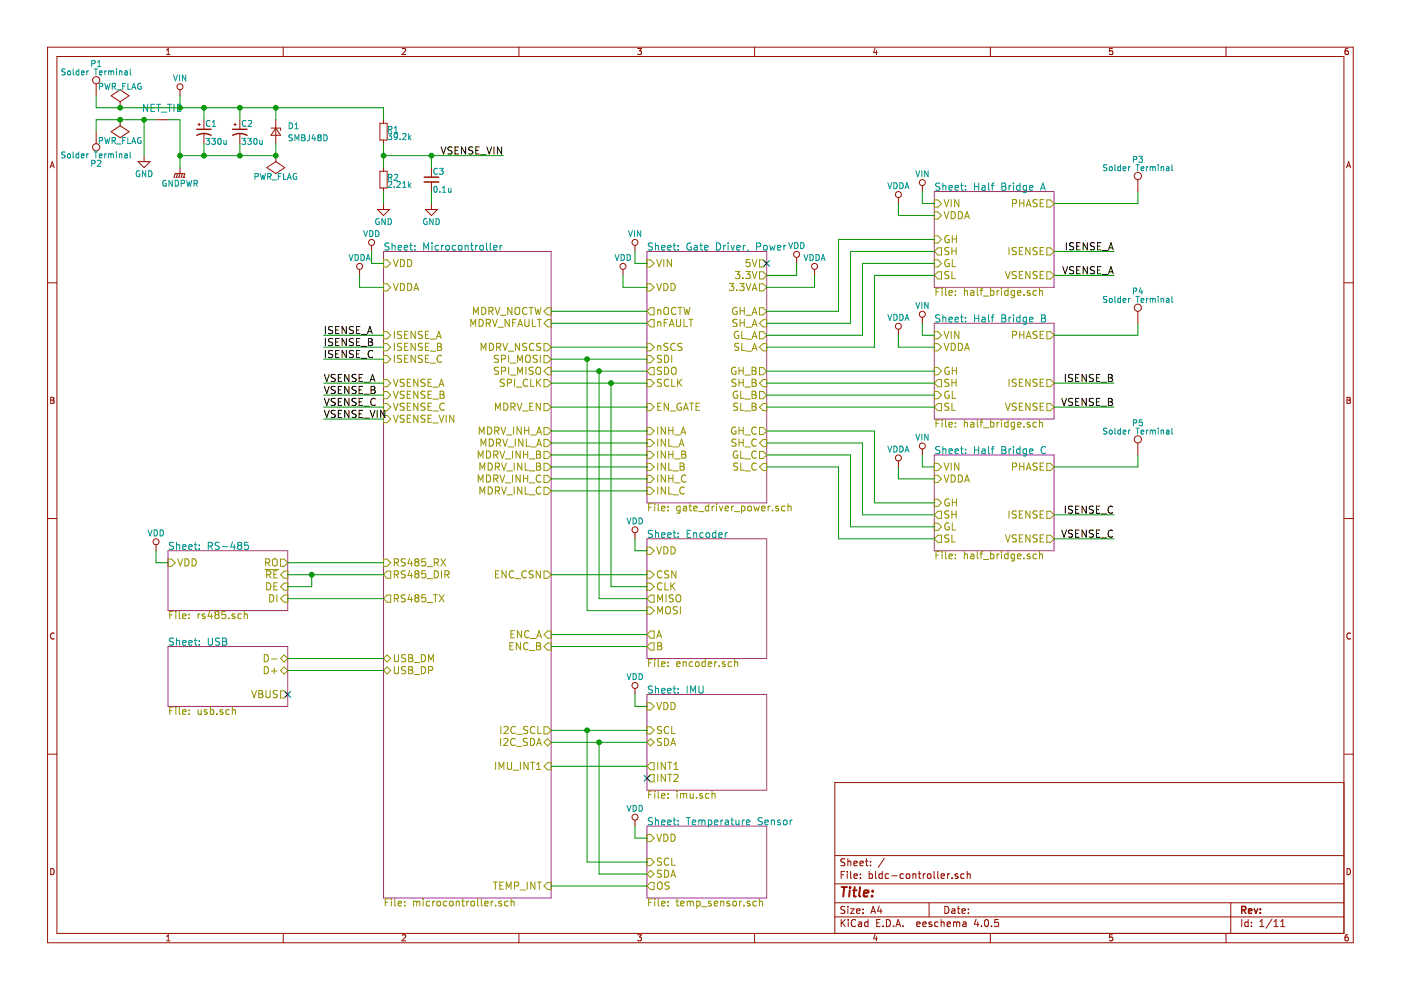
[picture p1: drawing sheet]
EESchema Schematic File Version 2
LIBS:bldc-controller
LIBS:power
LIBS:device
LIBS:transistors
LIBS:conn
LIBS:linear
LIBS:regul
LIBS:74xx
LIBS:cmos4000
LIBS:adc-dac
LIBS:memory
LIBS:xilinx
LIBS:microcontrollers
LIBS:dsp
LIBS:analog_switches
LIBS:motorola
LIBS:texas
LIBS:intel
LIBS:audio
LIBS:interface
LIBS:digital-audio
LIBS:philips
LIBS:display
LIBS:cypress
LIBS:siliconi
LIBS:opto
LIBS:atmel
LIBS:contrib
LIBS:valves
LIBS:stepper-driver
LIBS:bldc-controller-cache
EELAYER 25 0
EELAYER END
$Descr A4 11693 8268
encoding utf-8
Sheet 1 11
Title ""
Date ""
Rev ""
Comp ""
Comment1 ""
Comment2 ""
Comment3 ""
Comment4 ""
$EndDescr
$Sheet
S 5400 2100 1000 2100
U 596D5DB2
F0 "Gate Driver, Power" 60
F1 "gate_driver_power.sch" 60
F2 "VDD" I L 5400 2400 60 
F3 "nOCTW" O L 5400 2600 60 
F4 "nFAULT" O L 5400 2700 60 
F5 "nSCS" I L 5400 2900 60 
F6 "SDI" I L 5400 3000 60 
F7 "SDO" O L 5400 3100 60 
F8 "SCLK" I L 5400 3200 60 
F9 "EN_GATE" I L 5400 3400 60 
F10 "INH_A" I L 5400 3600 60 
F11 "INL_A" I L 5400 3700 60 
F12 "INH_B" I L 5400 3800 60 
F13 "INL_B" I L 5400 3900 60 
F14 "INH_C" I L 5400 4000 60 
F15 "INL_C" I L 5400 4100 60 
F16 "VIN" I L 5400 2200 60 
F17 "5V" O R 6400 2200 60 
F18 "GH_A" O R 6400 2600 60 
F19 "SH_A" I R 6400 2700 60 
F20 "GL_A" O R 6400 2800 60 
F21 "SL_A" I R 6400 2900 60 
F22 "GH_B" O R 6400 3100 60 
F23 "SH_B" I R 6400 3200 60 
F24 "GL_B" O R 6400 3300 60 
F25 "SL_B" I R 6400 3400 60 
F26 "GH_C" O R 6400 3600 60 
F27 "SH_C" I R 6400 3700 60 
F28 "GL_C" O R 6400 3800 60 
F29 "SL_C" I R 6400 3900 60 
F30 "3.3V" O R 6400 2300 60 
F31 "3.3VA" O R 6400 2400 60 
$EndSheet
$Sheet
S 7800 1600 1000 800 
U 597072F8
F0 "Half Bridge A" 60
F1 "half_bridge.sch" 60
F2 "VIN" I L 7800 1700 60 
F3 "GH" I L 7800 2000 60 
F4 "GL" I L 7800 2200 60 
F5 "SH" O L 7800 2100 60 
F6 "SL" O L 7800 2300 60 
F7 "PHASE" O R 8800 1700 60 
F8 "VSENSE" O R 8800 2300 60 
F9 "VDDA" I L 7800 1800 60 
F10 "ISENSE" O R 8800 2100 60 
$EndSheet
$Comp
L VIN #PWR01
U 1 1
P 7700 1600
F 0 "#PWR01" H 7700 1450 50  0001 C CNN
F 1 "VIN" H 7700 1750 50  0000 C CNN
F 2 "" H 7700 1600 50  0000 C CNN
F 3 "" H 7700 1600 50  0000 C CNN
	1    7700 1600
	1    0    0    -1  
$EndComp
$Comp
L VIN #PWR02
U 1 1
P 5300 2100
F 0 "#PWR02" H 5300 1950 50  0001 C CNN
F 1 "VIN" H 5300 2250 50  0000 C CNN
F 2 "" H 5300 2100 50  0000 C CNN
F 3 "" H 5300 2100 50  0000 C CNN
	1    5300 2100
	1    0    0    -1  
$EndComp
Text Label 9300 2300 2    60   ~ 0
VSENSE_A
$Comp
L CP1_Small C1
U 1 1
P 1700 1100
F 0 "C1" H 1710 1170 50  0000 L CNN
F 1 "330u" H 1710 1020 50  0000 L CNN
F 2 "bldc-controller:C_Radial_D10_L26.5_P5_Horizontal" H 1700 1100 50  0001 C CNN
F 3 "" H 1700 1100 50  0000 C CNN
F 4 "United Chemi-Con" H 1700 1100 60  0001 C CNN "MFR_NAME"
F 5 "EKZN630ELL331MJ25S" H 1700 1100 60  0001 C CNN "MFR_PN"
F 6 "63V" H 1700 1100 60  0001 C CNN "Voltage"
	1    1700 1100
	1    0    0    -1  
$EndComp
$Comp
L VIN #PWR03
U 1 1
P 1500 800
F 0 "#PWR03" H 1500 650 50  0001 C CNN
F 1 "VIN" H 1500 950 50  0000 C CNN
F 2 "" H 1500 800 50  0000 C CNN
F 3 "" H 1500 800 50  0000 C CNN
	1    1500 800 
	1    0    0    -1  
$EndComp
$Comp
L D_Zener_Small D1
U 1 1
P 2300 1100
F 0 "D1" V 2250 1200 50  0000 L CNN
F 1 "SMBJ48D" V 2350 1200 50  0000 L CNN
F 2 "bldc-controller:DO-214AA" V 2300 1100 50  0001 C CNN
F 3 "" V 2300 1100 50  0000 C CNN
F 4 "Vishay" H 2300 1100 60  0001 C CNN "MFR_NAME"
F 5 "SMBJ48D-M3/H" H 2300 1100 60  0001 C CNN "MFR_PN"
F 6 "Mouser" H 2300 1100 60  0001 C CNN "DIST_NAME"
F 7 "78-SMBJ48D-M3H" H 2300 1100 60  0001 C CNN "DIST_PN"
	1    2300 1100
	0    1    1    0   
$EndComp
$Comp
L R_Small R1
U 1 1
P 3200 1100
F 0 "R1" H 3230 1120 50  0000 L CNN
F 1 "39.2k" H 3230 1060 50  0000 L CNN
F 2 "bldc-controller:R_0603_IPC_NOMINAL" H 3200 1100 50  0001 C CNN
F 3 "" H 3200 1100 50  0000 C CNN
F 4 "1%" H 3200 1100 60  0001 C CNN "Tolerance"
	1    3200 1100
	1    0    0    -1  
$EndComp
$Comp
L R_Small R2
U 1 1
P 3200 1500
F 0 "R2" H 3230 1520 50  0000 L CNN
F 1 "2.21k" H 3230 1460 50  0000 L CNN
F 2 "bldc-controller:R_0603_IPC_NOMINAL" H 3200 1500 50  0001 C CNN
F 3 "" H 3200 1500 50  0000 C CNN
F 4 "1%" H 3200 1500 60  0001 C CNN "Tolerance"
	1    3200 1500
	1    0    0    -1  
$EndComp
$Comp
L GND #PWR04
U 1 1
P 3200 1700
F 0 "#PWR04" H 3200 1450 50  0001 C CNN
F 1 "GND" H 3200 1550 50  0000 C CNN
F 2 "" H 3200 1700 50  0000 C CNN
F 3 "" H 3200 1700 50  0000 C CNN
	1    3200 1700
	1    0    0    -1  
$EndComp
$Comp
L C_Small C3
U 1 1
P 3600 1500
F 0 "C3" H 3610 1570 50  0000 L CNN
F 1 "0.1u" H 3610 1420 50  0000 L CNN
F 2 "bldc-controller:C_0603_IPC_NOMINAL" H 3600 1500 50  0001 C CNN
F 3 "" H 3600 1500 50  0000 C CNN
	1    3600 1500
	1    0    0    -1  
$EndComp
$Comp
L GND #PWR05
U 1 1
P 3600 1700
F 0 "#PWR05" H 3600 1450 50  0001 C CNN
F 1 "GND" H 3600 1550 50  0000 C CNN
F 2 "" H 3600 1700 50  0000 C CNN
F 3 "" H 3600 1700 50  0000 C CNN
	1    3600 1700
	1    0    0    -1  
$EndComp
Text Label 4200 1300 2    60   ~ 0
VSENSE_VIN
$Sheet
S 7800 2700 1000 800 
U 5973D9F2
F0 "Half Bridge B" 60
F1 "half_bridge.sch" 60
F2 "VIN" I L 7800 2800 60 
F3 "GH" I L 7800 3100 60 
F4 "GL" I L 7800 3300 60 
F5 "SH" O L 7800 3200 60 
F6 "SL" O L 7800 3400 60 
F7 "PHASE" O R 8800 2800 60 
F8 "VSENSE" O R 8800 3400 60 
F9 "VDDA" I L 7800 2900 60 
F10 "ISENSE" O R 8800 3200 60 
$EndSheet
$Comp
L VIN #PWR06
U 1 1
P 7700 2700
F 0 "#PWR06" H 7700 2550 50  0001 C CNN
F 1 "VIN" H 7700 2850 50  0000 C CNN
F 2 "" H 7700 2700 50  0000 C CNN
F 3 "" H 7700 2700 50  0000 C CNN
	1    7700 2700
	1    0    0    -1  
$EndComp
Text Label 9300 3400 2    60   ~ 0
VSENSE_B
$Sheet
S 7800 3800 1000 800 
U 5973E575
F0 "Half Bridge C" 60
F1 "half_bridge.sch" 60
F2 "VIN" I L 7800 3900 60 
F3 "GH" I L 7800 4200 60 
F4 "GL" I L 7800 4400 60 
F5 "SH" O L 7800 4300 60 
F6 "SL" O L 7800 4500 60 
F7 "PHASE" O R 8800 3900 60 
F8 "VSENSE" O R 8800 4500 60 
F9 "VDDA" I L 7800 4000 60 
F10 "ISENSE" O R 8800 4300 60 
$EndSheet
$Comp
L VIN #PWR07
U 1 1
P 7700 3800
F 0 "#PWR07" H 7700 3650 50  0001 C CNN
F 1 "VIN" H 7700 3950 50  0000 C CNN
F 2 "" H 7700 3800 50  0000 C CNN
F 3 "" H 7700 3800 50  0000 C CNN
	1    7700 3800
	1    0    0    -1  
$EndComp
Text Label 9300 4500 2    60   ~ 0
VSENSE_C
Text Label 9300 2100 2    60   ~ 0
ISENSE_A
Text Label 9300 3200 2    60   ~ 0
ISENSE_B
Text Label 9300 4300 2    60   ~ 0
ISENSE_C
$Comp
L VDDA #PWR08
U 1 1
P 7500 1700
F 0 "#PWR08" H 7500 1550 50  0001 C CNN
F 1 "VDDA" H 7500 1850 50  0000 C CNN
F 2 "" H 7500 1700 50  0000 C CNN
F 3 "" H 7500 1700 50  0000 C CNN
	1    7500 1700
	1    0    0    -1  
$EndComp
$Comp
L VDDA #PWR09
U 1 1
P 7500 2800
F 0 "#PWR09" H 7500 2650 50  0001 C CNN
F 1 "VDDA" H 7500 2950 50  0000 C CNN
F 2 "" H 7500 2800 50  0000 C CNN
F 3 "" H 7500 2800 50  0000 C CNN
	1    7500 2800
	1    0    0    -1  
$EndComp
$Comp
L VDDA #PWR010
U 1 1
P 7500 3900
F 0 "#PWR010" H 7500 3750 50  0001 C CNN
F 1 "VDDA" H 7500 4050 50  0000 C CNN
F 2 "" H 7500 3900 50  0000 C CNN
F 3 "" H 7500 3900 50  0000 C CNN
	1    7500 3900
	1    0    0    -1  
$EndComp
$Sheet
S 5400 4500 1000 1000
U 5975049F
F0 "Encoder" 60
F1 "encoder.sch" 60
F2 "VDD" I L 5400 4600 60 
F3 "CSN" I L 5400 4800 60 
F4 "CLK" I L 5400 4900 60 
F5 "MISO" O L 5400 5000 60 
F6 "MOSI" I L 5400 5100 60 
F7 "A" O L 5400 5300 60 
F8 "B" O L 5400 5400 60 
$EndSheet
$Comp
L VDD #PWR011
U 1 1
P 5300 4500
F 0 "#PWR011" H 5300 4350 50  0001 C CNN
F 1 "VDD" H 5300 4650 50  0000 C CNN
F 2 "" H 5300 4500 50  0000 C CNN
F 3 "" H 5300 4500 50  0000 C CNN
	1    5300 4500
	1    0    0    -1  
$EndComp
$Comp
L VDD #PWR012
U 1 1
P 6650 2200
F 0 "#PWR012" H 6650 2050 50  0001 C CNN
F 1 "VDD" H 6650 2350 50  0000 C CNN
F 2 "" H 6650 2200 50  0000 C CNN
F 3 "" H 6650 2200 50  0000 C CNN
	1    6650 2200
	1    0    0    -1  
$EndComp
$Comp
L VDDA #PWR013
U 1 1
P 6800 2300
F 0 "#PWR013" H 6800 2150 50  0001 C CNN
F 1 "VDDA" H 6800 2450 50  0000 C CNN
F 2 "" H 6800 2300 50  0000 C CNN
F 3 "" H 6800 2300 50  0000 C CNN
	1    6800 2300
	1    0    0    -1  
$EndComp
$Comp
L VDD #PWR014
U 1 1
P 5200 2300
F 0 "#PWR014" H 5200 2150 50  0001 C CNN
F 1 "VDD" H 5200 2450 50  0000 C CNN
F 2 "" H 5200 2300 50  0000 C CNN
F 3 "" H 5200 2300 50  0000 C CNN
	1    5200 2300
	1    0    0    -1  
$EndComp
$Sheet
S 1400 5400 1000 500 
U 59717841
F0 "USB" 60
F1 "usb.sch" 60
F2 "D-" B R 2400 5500 60 
F3 "D+" B R 2400 5600 60 
F4 "VBUS" O R 2400 5800 60 
$EndSheet
$Sheet
S 5400 5800 1000 800 
U 59740EBA
F0 "IMU" 60
F1 "imu.sch" 60
F2 "INT1" O L 5400 6400 60 
F3 "VDD" I L 5400 5900 60 
F4 "INT2" O L 5400 6500 60 
F5 "SCL" I L 5400 6100 60 
F6 "SDA" B L 5400 6200 60 
$EndSheet
$Comp
L VDD #PWR015
U 1 1
P 5300 5800
F 0 "#PWR015" H 5300 5650 50  0001 C CNN
F 1 "VDD" H 5300 5950 50  0000 C CNN
F 2 "" H 5300 5800 50  0000 C CNN
F 3 "" H 5300 5800 50  0000 C CNN
	1    5300 5800
	1    0    0    -1  
$EndComp
$Sheet
S 1400 4600 1000 500 
U 5978D949
F0 "RS-485" 60
F1 "rs485.sch" 60
F2 "VDD" I L 1400 4700 60 
F3 "~RE" I R 2400 4800 60 
F4 "DE" I R 2400 4900 60 
F5 "RO" O R 2400 4700 60 
F6 "DI" I R 2400 5000 60 
$EndSheet
$Comp
L VDD #PWR016
U 1 1
P 1300 4600
F 0 "#PWR016" H 1300 4450 50  0001 C CNN
F 1 "VDD" H 1300 4750 50  0000 C CNN
F 2 "" H 1300 4600 50  0000 C CNN
F 3 "" H 1300 4600 50  0000 C CNN
	1    1300 4600
	1    0    0    -1  
$EndComp
$Sheet
S 3200 2100 1400 5400
U 597AF2CA
F0 "Microcontroller" 60
F1 "microcontroller.sch" 60
F2 "VDD" I L 3200 2200 60 
F3 "VDDA" I L 3200 2400 60 
F4 "MDRV_INH_C" O R 4600 4000 60 
F5 "MDRV_INH_B" O R 4600 3800 60 
F6 "MDRV_INH_A" O R 4600 3600 60 
F7 "USB_DM" B L 3200 5500 60 
F8 "USB_DP" B L 3200 5600 60 
F9 "ENC_CSN" O R 4600 4800 60 
F10 "ISENSE_A" I L 3200 2800 60 
F11 "ENC_A" I R 4600 5300 60 
F12 "ENC_B" I R 4600 5400 60 
F13 "RS485_TX" O L 3200 5000 60 
F14 "RS485_RX" I L 3200 4700 60 
F15 "I2C_SCL" O R 4600 6100 60 
F16 "I2C_SDA" B R 4600 6200 60 
F17 "MDRV_INL_C" O R 4600 4100 60 
F18 "MDRV_INL_B" O R 4600 3900 60 
F19 "MDRV_INL_A" O R 4600 3700 60 
F20 "VSENSE_C" I L 3200 3400 60 
F21 "VSENSE_B" I L 3200 3300 60 
F22 "VSENSE_A" I L 3200 3200 60 
F23 "VSENSE_VIN" I L 3200 3500 60 
F24 "ISENSE_C" I L 3200 3000 60 
F25 "ISENSE_B" I L 3200 2900 60 
F26 "MDRV_EN" O R 4600 3400 60 
F27 "MDRV_NSCS" O R 4600 2900 60 
F28 "MDRV_NFAULT" I R 4600 2700 60 
F29 "MDRV_NOCTW" I R 4600 2600 60 
F30 "SPI_CLK" O R 4600 3200 60 
F31 "SPI_MISO" I R 4600 3100 60 
F32 "SPI_MOSI" O R 4600 3000 60 
F33 "IMU_INT1" I R 4600 6400 60 
F34 "RS485_DIR" O L 3200 4800 60 
F35 "TEMP_INT" I R 4600 7400 60 
$EndSheet
NoConn ~ 2400 5800
Text Label 2700 2800 0    60   ~ 0
ISENSE_A
Text Label 2700 2900 0    60   ~ 0
ISENSE_B
Text Label 2700 3000 0    60   ~ 0
ISENSE_C
Text Label 2700 3200 0    60   ~ 0
VSENSE_A
Text Label 2700 3300 0    60   ~ 0
VSENSE_B
Text Label 2700 3400 0    60   ~ 0
VSENSE_C
Text Label 2700 3500 0    60   ~ 0
VSENSE_VIN
$Comp
L VDD #PWR017
U 1 1
P 3100 2100
F 0 "#PWR017" H 3100 1950 50  0001 C CNN
F 1 "VDD" H 3100 2250 50  0000 C CNN
F 2 "" H 3100 2100 50  0000 C CNN
F 3 "" H 3100 2100 50  0000 C CNN
	1    3100 2100
	1    0    0    -1  
$EndComp
$Comp
L VDDA #PWR018
U 1 1
P 3000 2300
F 0 "#PWR018" H 3000 2150 50  0001 C CNN
F 1 "VDDA" H 3000 2450 50  0000 C CNN
F 2 "" H 3000 2300 50  0000 C CNN
F 3 "" H 3000 2300 50  0000 C CNN
	1    3000 2300
	1    0    0    -1  
$EndComp
$Comp
L PWR_FLAG #FLG019
U 1 1
P 1000 900
F 0 "#FLG019" H 1000 995 50  0001 C CNN
F 1 "PWR_FLAG" H 1000 1080 50  0000 C CNN
F 2 "" H 1000 900 50  0000 C CNN
F 3 "" H 1000 900 50  0000 C CNN
	1    1000 900 
	1    0    0    -1  
$EndComp
$Comp
L PWR_FLAG #FLG020
U 1 1
P 1000 1000
F 0 "#FLG020" H 1000 1095 50  0001 C CNN
F 1 "PWR_FLAG" H 1000 1180 50  0000 C CNN
F 2 "" H 1000 1000 50  0000 C CNN
F 3 "" H 1000 1000 50  0000 C CNN
	1    1000 1000
	-1   0    0    1   
$EndComp
Wire Wire Line
	7700 1600 7700 1700
Wire Wire Line
	7700 1700 7800 1700
Wire Wire Line
	5300 2100 5300 2200
Wire Wire Line
	5300 2200 5400 2200
Wire Wire Line
	8800 2300 9300 2300
Wire Wire Line
	2000 900  2000 1000
Connection ~ 1700 900 
Connection ~ 2000 900 
Wire Wire Line
	1500 1300 2300 1300
Wire Wire Line
	2000 1300 2000 1200
Connection ~ 1700 1300
Connection ~ 2000 1300
Wire Wire Line
	2300 900  2300 1000
Wire Wire Line
	2300 1300 2300 1200
Wire Wire Line
	3200 1200 3200 1400
Wire Wire Line
	3200 1700 3200 1600
Wire Wire Line
	3600 1700 3600 1600
Wire Wire Line
	3200 1300 4200 1300
Wire Wire Line
	3600 1300 3600 1400
Connection ~ 3200 1300
Connection ~ 3600 1300
Wire Wire Line
	3200 900  3200 1000
Connection ~ 2300 900 
Wire Wire Line
	7700 2700 7700 2800
Wire Wire Line
	7700 2800 7800 2800
Wire Wire Line
	8800 3400 9300 3400
Wire Wire Line
	7700 3800 7700 3900
Wire Wire Line
	7700 3900 7800 3900
Wire Wire Line
	8800 4500 9300 4500
Wire Wire Line
	8800 2100 9300 2100
Wire Wire Line
	8800 3200 9300 3200
Wire Wire Line
	8800 4300 9300 4300
Wire Wire Line
	6400 3100 7800 3100
Wire Wire Line
	6400 3200 7800 3200
Wire Wire Line
	6400 3300 7800 3300
Wire Wire Line
	6400 3400 7800 3400
Wire Wire Line
	7500 1700 7500 1800
Wire Wire Line
	7500 1800 7800 1800
Wire Wire Line
	7500 2800 7500 2900
Wire Wire Line
	7500 2900 7800 2900
Wire Wire Line
	7500 3900 7500 4000
Wire Wire Line
	7500 4000 7800 4000
Wire Wire Line
	6400 2900 7300 2900
Wire Wire Line
	7300 2900 7300 2300
Wire Wire Line
	7300 2300 7800 2300
Wire Wire Line
	6400 2800 7200 2800
Wire Wire Line
	7200 2800 7200 2200
Wire Wire Line
	7200 2200 7800 2200
Wire Wire Line
	6400 2700 7100 2700
Wire Wire Line
	7100 2700 7100 2100
Wire Wire Line
	7100 2100 7800 2100
Wire Wire Line
	6400 2600 7000 2600
Wire Wire Line
	7000 2600 7000 2000
Wire Wire Line
	7000 2000 7800 2000
Wire Wire Line
	6400 3600 7300 3600
Wire Wire Line
	7300 3600 7300 4200
Wire Wire Line
	7300 4200 7800 4200
Wire Wire Line
	6400 3700 7200 3700
Wire Wire Line
	7200 3700 7200 4300
Wire Wire Line
	7200 4300 7800 4300
Wire Wire Line
	6400 3800 7100 3800
Wire Wire Line
	7100 3800 7100 4400
Wire Wire Line
	7100 4400 7800 4400
Wire Wire Line
	6400 3900 7000 3900
Wire Wire Line
	7000 3900 7000 4500
Wire Wire Line
	7000 4500 7800 4500
Wire Wire Line
	5300 4500 5300 4600
Wire Wire Line
	5300 4600 5400 4600
Wire Wire Line
	6650 2200 6650 2300
Wire Wire Line
	6650 2300 6400 2300
Wire Wire Line
	6400 2400 6800 2400
Wire Wire Line
	6800 2400 6800 2300
Wire Wire Line
	5200 2300 5200 2400
Wire Wire Line
	5200 2400 5400 2400
Wire Wire Line
	5400 5900 5300 5900
Wire Wire Line
	5300 5900 5300 5800
Wire Wire Line
	1500 900  1500 800 
Connection ~ 1500 900 
Wire Wire Line
	1300 4600 1300 4700
Wire Wire Line
	1300 4700 1400 4700
Wire Wire Line
	2400 5600 3200 5600
Wire Wire Line
	3200 5500 2400 5500
Wire Wire Line
	3200 5000 2400 5000
Wire Wire Line
	2400 4700 3200 4700
Wire Wire Line
	2400 4800 3200 4800
Wire Wire Line
	2600 4800 2600 4900
Wire Wire Line
	2600 4900 2400 4900
Connection ~ 2600 4800
Wire Wire Line
	4600 6400 5400 6400
Wire Wire Line
	4600 6200 5400 6200
Wire Wire Line
	4600 6100 5400 6100
Wire Wire Line
	4600 5300 5400 5300
Wire Wire Line
	5400 5400 4600 5400
Wire Wire Line
	4600 4800 5400 4800
Wire Wire Line
	3200 3500 2700 3500
Wire Wire Line
	2700 3400 3200 3400
Wire Wire Line
	3200 3300 2700 3300
Wire Wire Line
	2700 3200 3200 3200
Wire Wire Line
	2700 3000 3200 3000
Wire Wire Line
	2700 2900 3200 2900
Wire Wire Line
	2700 2800 3200 2800
Wire Wire Line
	3200 2200 3100 2200
Wire Wire Line
	3100 2200 3100 2100
Wire Wire Line
	3200 2400 3000 2400
Wire Wire Line
	3000 2400 3000 2300
Wire Wire Line
	5400 2600 4600 2600
Wire Wire Line
	5400 2700 4600 2700
Wire Wire Line
	4600 2900 5400 2900
Wire Wire Line
	4600 3000 5400 3000
Wire Wire Line
	4600 3100 5400 3100
Wire Wire Line
	4600 3200 5400 3200
Wire Wire Line
	4600 3400 5400 3400
Wire Wire Line
	4600 3600 5400 3600
Wire Wire Line
	4600 3700 5400 3700
Wire Wire Line
	4600 3800 5400 3800
Wire Wire Line
	4600 3900 5400 3900
Wire Wire Line
	4600 4000 5400 4000
Wire Wire Line
	4600 4100 5400 4100
Wire Wire Line
	5400 4900 5100 4900
Wire Wire Line
	5100 4900 5100 3200
Connection ~ 5100 3200
Wire Wire Line
	5400 5000 5000 5000
Wire Wire Line
	5000 5000 5000 3100
Connection ~ 5000 3100
Wire Wire Line
	4900 3000 4900 5100
Wire Wire Line
	4900 5100 5400 5100
Connection ~ 4900 3000
$Sheet
S 5400 6900 1000 600 
U 597F5FE6
F0 "Temperature Sensor" 60
F1 "temp_sensor.sch" 60
F2 "VDD" I L 5400 7000 60 
F3 "SCL" I L 5400 7200 60 
F4 "SDA" B L 5400 7300 60 
F5 "OS" O L 5400 7400 60 
$EndSheet
$Comp
L VDD #PWR021
U 1 1
P 5300 6900
F 0 "#PWR021" H 5300 6750 50  0001 C CNN
F 1 "VDD" H 5300 7050 50  0000 C CNN
F 2 "" H 5300 6900 50  0000 C CNN
F 3 "" H 5300 6900 50  0000 C CNN
	1    5300 6900
	1    0    0    -1  
$EndComp
Wire Wire Line
	5300 6900 5300 7000
Wire Wire Line
	5300 7000 5400 7000
Wire Wire Line
	4900 6100 4900 7200
Wire Wire Line
	4900 7200 5400 7200
Connection ~ 4900 6100
Wire Wire Line
	5000 6200 5000 7300
Wire Wire Line
	5000 7300 5400 7300
Connection ~ 5000 6200
Wire Wire Line
	5400 7400 4600 7400
NoConn ~ 6400 2200
Wire Wire Line
	8800 1700 9500 1700
Wire Wire Line
	8800 2800 9500 2800
Wire Wire Line
	8800 3900 9500 3900
$Comp
L GND #PWR022
U 1 1
P 1200 1300
F 0 "#PWR022" H 1200 1050 50  0001 C CNN
F 1 "GND" H 1200 1150 50  0000 C CNN
F 2 "" H 1200 1300 50  0000 C CNN
F 3 "" H 1200 1300 50  0000 C CNN
	1    1200 1300
	1    0    0    -1  
$EndComp
$Comp
L NET_TIE Z1
U 1 1
P 1350 1000
F 0 "Z1" H 1350 1000 60  0001 C CNN
F 1 "NET_TIE" H 1350 1100 60  0000 C CNN
F 2 "bldc-controller:WIDE_NET_TIE" H 1350 1000 60  0001 C CNN
F 3 "" H 1350 1000 60  0001 C CNN
	1    1350 1000
	1    0    0    -1  
$EndComp
$Comp
L GNDPWR #PWR023
U 1 1
P 1500 1400
F 0 "#PWR023" H 1500 1200 50  0001 C CNN
F 1 "GNDPWR" H 1500 1270 50  0000 C CNN
F 2 "" H 1500 1350 50  0000 C CNN
F 3 "" H 1500 1350 50  0000 C CNN
	1    1500 1400
	1    0    0    -1  
$EndComp
Wire Wire Line
	800  1000 1300 1000
Wire Wire Line
	1500 1000 1500 1400
Wire Wire Line
	1700 1200 1700 1300
Connection ~ 1500 1300
Wire Wire Line
	1700 900  1700 1000
Wire Wire Line
	800  900  3200 900 
Connection ~ 1000 900 
Connection ~ 1000 1000
$Comp
L PWR_FLAG #FLG024
U 1 1
P 2300 1300
F 0 "#FLG024" H 2300 1395 50  0001 C CNN
F 1 "PWR_FLAG" H 2300 1480 50  0000 C CNN
F 2 "" H 2300 1300 50  0000 C CNN
F 3 "" H 2300 1300 50  0000 C CNN
	1    2300 1300
	-1   0    0    1   
$EndComp
Wire Wire Line
	9500 1700 9500 1600
Wire Wire Line
	9500 2800 9500 2700
Wire Wire Line
	9500 3900 9500 3800
$Comp
L TEST_1P P1
U 1 1
P 800 800
F 0 "P1" H 800 1070 50  0000 C CNN
F 1 "Solder Terminal" H 800 1000 50  0000 C CNN
F 2 "bldc-controller:SOLDER_HOLE_1.5MM" H 1000 800 50  0001 C CNN
F 3 "" H 1000 800 50  0000 C CNN
	1    800  800 
	1    0    0    -1  
$EndComp
Wire Wire Line
	800  800  800  900 
Wire Wire Line
	800  1000 800  1100
$Comp
L CP1_Small C2
U 1 1
P 2000 1100
F 0 "C2" H 2010 1170 50  0000 L CNN
F 1 "330u" H 2010 1020 50  0000 L CNN
F 2 "bldc-controller:C_Radial_D10_L26.5_P5_Horizontal" H 2000 1100 50  0001 C CNN
F 3 "" H 2000 1100 50  0000 C CNN
F 4 "United Chemi-Con" H 2000 1100 60  0001 C CNN "MFR_NAME"
F 5 "EKZN630ELL331MJ25S" H 2000 1100 60  0001 C CNN "MFR_PN"
F 6 "63V" H 2000 1100 60  0001 C CNN "Voltage"
	1    2000 1100
	1    0    0    -1  
$EndComp
NoConn ~ 5400 6500
$Comp
L TEST_1P P2
U 1 1
P 800 1100
F 0 "P2" H 800 1370 50  0000 C CNN
F 1 "Solder Terminal" H 800 1300 50  0000 C CNN
F 2 "bldc-controller:SOLDER_HOLE_1.5MM" H 1000 1100 50  0001 C CNN
F 3 "" H 1000 1100 50  0000 C CNN
	1    800  1100
	-1   0    0    1   
$EndComp
$Comp
L TEST_1P P3
U 1 1
P 9500 1600
F 0 "P3" H 9500 1870 50  0000 C CNN
F 1 "Solder Terminal" H 9500 1800 50  0000 C CNN
F 2 "bldc-controller:SOLDER_HOLE_1.5MM" H 9700 1600 50  0001 C CNN
F 3 "" H 9700 1600 50  0000 C CNN
	1    9500 1600
	1    0    0    -1  
$EndComp
$Comp
L TEST_1P P4
U 1 1
P 9500 2700
F 0 "P4" H 9500 2970 50  0000 C CNN
F 1 "Solder Terminal" H 9500 2900 50  0000 C CNN
F 2 "bldc-controller:SOLDER_HOLE_1.5MM" H 9700 2700 50  0001 C CNN
F 3 "" H 9700 2700 50  0000 C CNN
	1    9500 2700
	1    0    0    -1  
$EndComp
$Comp
L TEST_1P P5
U 1 1
P 9500 3800
F 0 "P5" H 9500 4070 50  0000 C CNN
F 1 "Solder Terminal" H 9500 4000 50  0000 C CNN
F 2 "bldc-controller:SOLDER_HOLE_1.5MM" H 9700 3800 50  0001 C CNN
F 3 "" H 9700 3800 50  0000 C CNN
	1    9500 3800
	1    0    0    -1  
$EndComp
Wire Wire Line
	1200 1000 1200 1300
Connection ~ 1200 1000
Wire Wire Line
	1400 1000 1500 1000
Connection ~ 2300 1300
$EndSCHEMATC
